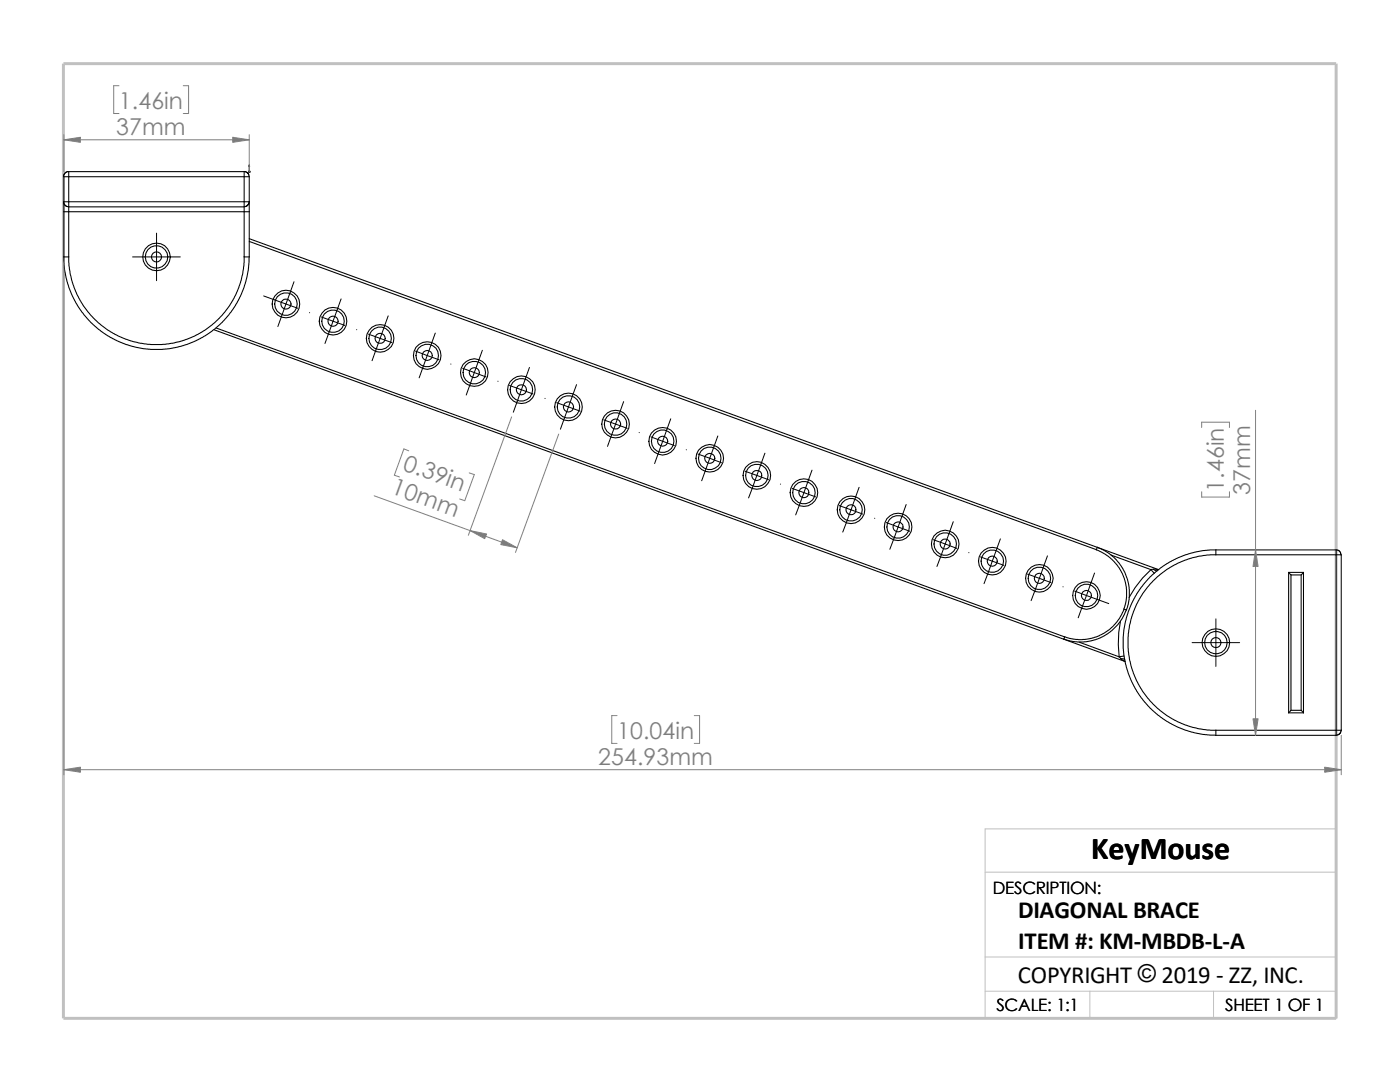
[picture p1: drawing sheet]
<svg xmlns="http://www.w3.org/2000/svg" width="279mm" height="216mm" viewBox="0 0 279 216" stroke-linecap="round" stroke-linejoin="round" font-family="sans-serif">
<path d="M196.6 174h70.1M196.6 197.8h70.1M196.6 191h70.1M217.5 197.8v5.4M242.2 197.8v5.4M26.8 203.2h239.9v-37.8h-70.1v37.8" fill="none" stroke="#c0c0c0" stroke-width=".2"/>
<path d="M12.7 12.7h254v190.5h-254z" fill="none" stroke="#c0c0c0" stroke-width=".59"/>
<g fill="none" stroke="#000" stroke-width=".21">
<path d="M12.7 35.3v5M12.7 35.3h1M13.7 35.3v5M13.7 35.3h35M13.7 34.2h35M13.7 34.2l-.4 .1-.3 .2-.3 .3v.5M13.7 34.2v1.1M48.7 34.2v1.1M48.7 35.3h1M48.7 34.2l.7 .3 .3 .8M48.7 35.3v5M49.7 35.3v5"/>
<path d="M12.7 40.3l.3 .6 .7 .4M12.7 40.3v1.9M12.7 51.3l.2 2.4 .3 1.8 1.1 3.3 1.7 2.9 2.1 2.6 2.1 1.8 3.1 1.9 3 1.1 3.8 .6 3.6-.1 3.6-.9 1.8-.7 1.8-1 1.9-1.3 1.5-1.4 2.2-2.6 1.6-2.9 1.1-3.3 .4-1.8 .1-2.4M12.7 42.2v9.1M12.7 40.3h1M12.7 42.2h1M12.7 51.3h1M13.7 41.3h35M13.7 40.3h35M13.7 42.2v9.1M13.7 42.2h35M13.7 40.3v1"/>
<path d="M13.7 41.3v.9M48.7 40.3v1M48.7 41.3v.9M48.7 40.3h1M48.7 42.2h1M48.7 51.2l-.2 3.2-.8 3-1 2.1-.9 1.5-2 2.5-2.8 2.3-2.3 1.3-2.8 1.1-3.6 .5-3.4-.1-2.4-.4-1.4-.5-2.2-1-1.4-.9-2.5-2-2.4-2.8-.9-1.5-.9-2.1-.8-3-.3-3.1M48.7 42.2v9.1h1M49.7 48.2l169.1 61.5 .2-.5M49.7 40.3l-.1 .5-.3 .3-.6 .1M49.7 40.3v1.9M49.7 47.6l169.3 61.6M49.7 42.2v9.1"/>
<path d="M42.7 65.8l169.6 61.8M43.1 65.4l169.4 61.7M218.8 109.7l1.7 .8 1.3 1 1.1 1.2 1 1.6 .6 1.7 .3 1.6-.1 2.3-.4 1.6M219 109.2l12.2 4.5M219 109.2l1.3 .6 2 1.4 1 1.1 1.2 1.8 .5 1.6 .4 1.9-.1 2-.5 2.1M221.7 110.7l8 3M229.7 113.7l-1.7 1.7-1.5 1.9-1.2 1.9M229.7 113.7l.7 .7M230.2 113.6l.6 .3h.2M230.2 113.6l1 .1M230.2 113.6l-.5 .1M242.7 109.7v1"/>
<path d="M242.7 109.7l-2.5 .2-1.8 .3-3.3 1.1-2.9 1.6-2.7 2.2-1.7 2.1-1.9 3.1-1.1 3-.6 3.8 .1 3.6 .8 3.5 .8 1.9 1 1.8 1.3 1.9 1.3 1.5 2.7 2.2 2.9 1.6 3.3 1.1 1.8 .4 2.5 .1M242.7 110.7l-3.3 .3-2.9 .8-2.1 .9-1.5 .9-2.5 2.1-2.4 2.7-1.2 2.3-1.1 2.8-.6 3.6 .2 3.5 .4 2.3 .5 1.4 1 2.2 .8 1.5 2.1 2.5 2.8 2.3 1.5 .9 2.1 1 2.9 .8 3.3 .2M242.7 109.7h24M242.7 110.7h24M257.2 114.2v28M257.2 114.2h2.9M257.2 114.2l.4 .5M257.6 114.7v27M257.6 114.7h2.1M259.7 114.7v27M260.1 114.2v28M260.1 114.2l-.4 .5"/>
<path d="M266.7 109.7l.3 .1 .4 .3 .2 .6M266.7 110.7h1v35M266.7 109.7v1M266.7 110.7v35M212.3 127.6l12.2 4.4-.8-.6M212.5 127.1l-.2 .5M215.4 128.1l8 3M223.4 131.1l.3 .3M223.6 124l-.3 2.2-.1 2.5 .2 2.4M223.7 131.4a.66 .66 0 0 1 .8 .3M224.3 121.5l-.9 2-1.1 1.3-1 .9-2 1.2-1.5 .5-1.8 .2h-1.7l-1.8-.5M224.3 121.5a.33 .33 0 0 1 .4 .2 .33 .33 0 0 1-.1 .4l-.6 1.2-.9 1.3-1.6 1.6-1.8 1.1-1.6 .5-1.8 .3-2.1-.1-1.9-.5"/>
<path d="M224.4 130.9l-1 .2M242.7 145.7v1M242.7 145.7h24M242.7 146.7h24M257.2 142.2h2.9M257.6 141.7l-.4 .5M257.6 141.7h2.1M259.7 141.7l.4 .5M266.7 145.7v1M266.7 145.7h1M267.7 145.7l-.3 .6-.7 .4"/>
<circle cx="31.2" cy="51.3" r="1"/>
<circle cx="31.2" cy="51.3" r="2.25"/>
<circle cx="31.2" cy="51.3" r="2.76"/>
<circle cx="57.1" cy="60.7" r="2.76"/>
<circle cx="57.1" cy="60.7" r="2.25"/>
<circle cx="57.1" cy="60.7" r="1"/>
<circle cx="66.5" cy="64.1" r="1.01"/>
<circle cx="66.5" cy="64.1" r="2.76"/>
<circle cx="66.5" cy="64.1" r="2.25"/>
<circle cx="75.9" cy="67.5" r="2.74"/>
<circle cx="75.9" cy="67.5" r="1.01"/>
<circle cx="75.9" cy="67.5" r="2.25"/>
<circle cx="85.3" cy="70.9" r="2.74"/>
<circle cx="85.3" cy="71" r="2.25"/>
<circle cx="85.3" cy="70.9" r="1"/>
<circle cx="94.6" cy="74.4" r="2.74"/>
<circle cx="94.7" cy="74.3" r="2.25"/>
<circle cx="94.7" cy="74.3" r="1"/>
<circle cx="104.1" cy="77.8" r="1.01"/>
<circle cx="104.1" cy="77.8" r="2.76"/>
<circle cx="104.1" cy="77.8" r="2.25"/>
<circle cx="113.5" cy="81.2" r="1.01"/>
<circle cx="113.5" cy="81.2" r="2.76"/>
<circle cx="113.5" cy="81.2" r="2.25"/>
<circle cx="122.8" cy="84.6" r="2.74"/>
<circle cx="122.9" cy="84.6" r="1.01"/>
<circle cx="122.9" cy="84.6" r="2.25"/>
<circle cx="132.2" cy="88" r="2.74"/>
<circle cx="132.2" cy="88.1" r="2.24"/>
<circle cx="132.3" cy="88" r="1"/>
<circle cx="141.6" cy="91.5" r="2.74"/>
<circle cx="141.6" cy="91.4" r="2.24"/>
<circle cx="141.7" cy="91.4" r="1"/>
<circle cx="151" cy="94.9" r="1"/>
<circle cx="151" cy="94.9" r="2.24"/>
<circle cx="151.1" cy="94.9" r="2.76"/>
<circle cx="160.4" cy="98.3" r="1"/>
<circle cx="160.4" cy="98.3" r="2.74"/>
<circle cx="160.4" cy="98.3" r="2.24"/>
<circle cx="169.8" cy="101.7" r="1"/>
<circle cx="169.8" cy="101.7" r="2.74"/>
<circle cx="169.8" cy="101.7" r="2.24"/>
<circle cx="179.2" cy="105.1" r=".99"/>
<circle cx="179.2" cy="105.1" r="2.74"/>
<circle cx="179.2" cy="105.1" r="2.25"/>
<circle cx="188.6" cy="108.6" r=".99"/>
<circle cx="188.6" cy="108.6" r="2.74"/>
<circle cx="188.6" cy="108.5" r="2.24"/>
<circle cx="198" cy="112" r="1"/>
<circle cx="198" cy="112" r="2.24"/>
<circle cx="198" cy="112" r="2.76"/>
<circle cx="207.4" cy="115.4" r="1"/>
<circle cx="207.4" cy="115.4" r="2.74"/>
<circle cx="207.4" cy="115.4" r="2.24"/>
<circle cx="216.8" cy="118.8" r="1"/>
<circle cx="216.8" cy="118.8" r="2.74"/>
<circle cx="216.8" cy="118.8" r="2.24"/>
<circle cx="242.6" cy="128.2" r="2.76"/>
<circle cx="242.7" cy="128.2" r="1.01"/>
<circle cx="242.7" cy="128.2" r="2.24"/>
</g>
<path d="M49.7 32.9l.1 .3h-.1z" fill="#00f" stroke="#00f" stroke-width=".2"/>
<path d="M49.6 34.2h.3M49.6 34.1l.3 .3M49.7 34.2h.1M49.7 32.9v1.5M49.9 34.1l-.3 .3" fill="none" stroke="#00f" stroke-width=".2"/>
<g fill="none" stroke="#000" stroke-width=".2">
<path d="M26.5 51.3h9.5M31.2 46.5v9.5M52.6 59.1l4.5 1.6M58.7 56.2l-1.6 4.5M68.1 59.6l-1.6 4.5M57.1 60.7l-1.6 4.5M57.1 60.7l2.3 .8M61.8 62.4h.1M64.1 63.2l2.4 .9M66.5 64.1l-1.6 4.4M66.5 64.1l2.3 .8M71.2 65.8h.1"/>
<path d="M73.5 66.7l2.4 .8M75.9 67.5l-1.6 4.5M75.9 67.5l2.3 .9M77.5 63l-1.6 4.5M82.9 70.1l2.4 .9M85.3 71l-1.6 4.4M85.3 71l2.3 .8M86.9 66.5l-1.6 4.5M90 72.6h.1M92.3 73.5l2.4 .8M94.7 74.3l-1.7 4.5M94.7 74.3l2.3 .9"/>
<path d="M96.3 69.9l-1.6 4.4M99.4 76.1h.1M101.7 76.9l2.4 .9M104.1 77.8l-1.7 4.5M104.1 77.8l2.3 .8M105.7 73.3l-1.6 4.5M108.8 79.5h.1M115.1 76.8l-1.6 4.4M111.1 80.3l2.4 .9M113.5 81.2l-1.7 4.4M113.5 81.2l2.3 .8M120.5 83.8l2.4 .8"/>
<path d="M122.9 84.6l-1.7 4.5M122.9 84.6l2.3 .9M124.5 80.1l-1.6 4.5M127.6 86.3h.1M129.9 87.2l2.3 .9M132.2 88.1l-1.6 4.4M132.2 88.1l2.4 .8M133.9 83.6l-1.7 4.5M136.9 89.7h.1M139.3 90.6l2.3 .8M141.6 91.4l-1.6 4.5M141.6 91.4l2.4 .9"/>
<path d="M143.3 87l-1.7 4.4M148.7 94l2.3 .9M151 94.9l-1.6 4.5M151 94.9l2.4 .8M152.7 90.4l-1.7 4.5M155.7 96.6h.1M158.1 97.5l2.3 .8M160.4 98.3l-1.6 4.4M160.4 98.3l2.4 .8M162.1 93.8l-1.7 4.5M171.4 97.2l-1.6 4.5M167.5 100.9l2.3 .8"/>
<path d="M169.8 101.7l-1.6 4.5M169.8 101.7l2.4 .9M174.5 103.4h.1M176.9 104.3l2.3 .9M179.2 105.2l-1.6 4.4M179.2 105.2l2.4 .8M180.8 100.7l-1.6 4.5M186.3 107.7l2.3 .8M188.6 108.5l-1.6 4.5M188.6 108.5l2.4 .9M190.2 104.1l-1.6 4.4M193.3 110.3h.1"/>
<path d="M195.7 111.1l2.3 .9M198 112l-1.6 4.5M198 112l2.4 .8M199.6 107.5l-1.6 4.5M205.1 114.6l2.3 .8M207.4 115.4l-1.6 4.4M207.4 115.4l2.4 .8M209 110.9l-1.6 4.5M212.1 117.1h.1M214.5 117.9l2.3 .9M216.8 118.8l-1.6 4.5M216.8 118.8l4.5 1.6"/>
<path d="M218.4 114.3l-1.6 4.5M237.9 128.2h9.5M242.7 123.5v9.5"/>
</g>
<g fill="none" stroke="#808080" stroke-width=".2">
<path d="M23.7 17.1h-1v5.5h1M36.6 17.1h1v5.5h-1M12.7 27.9h37M12.7 26.9v7.3M49.7 26.9v7.3M12.7 52.3v102.3M74.7 98.9l28.5 10.4M81.6 90l-1-.4-1.9 5.2 1 .4M93.6 94.4l1.1 .3-1.9 5.2-1.1-.3M102.1 83.2l-8.6 23.6M111.5 86.6l-8.6 23.6M239.8 85.3v-1.1h5.6v1.1"/>
<path d="M239.8 98.1v1.1h5.6v-1.1M250.6 81.9v64.8M12.7 153.6h255M123.1 142.8h-1v5.5h1M138.6 142.8h1v5.5h-1M267.7 146.7v7.9"/>
</g>
<g fill="#808080" stroke="#808080" stroke-width=".2">
<path d="M250.6 109.7l.5 3.3h-1z"/>
<path d="M250.1 143.4h1l-.5 3.3z"/>
<path d="M46.4 27.4l3.3 .5-3.3 .5z"/>
<path d="M12.7 27.9l3.3-.5v1z"/>
<path d="M12.7 153.6l3.3-.5v1z"/>
<path d="M264.4 153.1l3.3 .5-3.3 .5z"/>
<path d="M93.8 105.9l3.3 .7-.4 .9z"/>
<path d="M100.3 107.7l2.9 1.6-3.3-.6z"/>
</g>
<text font-size="6.4" x="217.8" y="171.4">KeyMouse</text>
<g font-size="4.9">
<text x="203.2" y="183.2">DIAGONAL BRACE</text>
<text x="203.2" y="189.3">ITEM #: KM-MBDB-L-A</text>
<text x="203.2" y="196.1">COPYRIGHT © 2019 - ZZ, INC.</text>
</g>
<g font-size="4.6" fill="#808080">
<text x="23.7" y="21.7">1.46in</text>
<text x="23.2" y="27">37mm</text>
<text x="80.2" y="93.7" transform="rotate(20 80.2 93.7)">0.39in</text>
<text x="77.9" y="98.5" transform="rotate(20 77.9 98.5)">10mm</text>
<text x="244.3" y="98.1" transform="rotate(-90 244.3 98.1)">1.46in</text>
<text x="249.5" y="98.7" transform="rotate(-90 249.5 98.7)">37mm</text>
<text x="123.1" y="147.4">10.04in</text>
<text x="119.4" y="152.7">254.93mm</text>
</g>
<g font-size="3.4">
<text x="198.2" y="178.5">DESCRIPTION:</text>
<text x="198.8" y="201.7">SCALE: 1:1</text>
<text x="244.5" y="201.7">SHEET 1 OF 1</text>
</g>
</svg>
